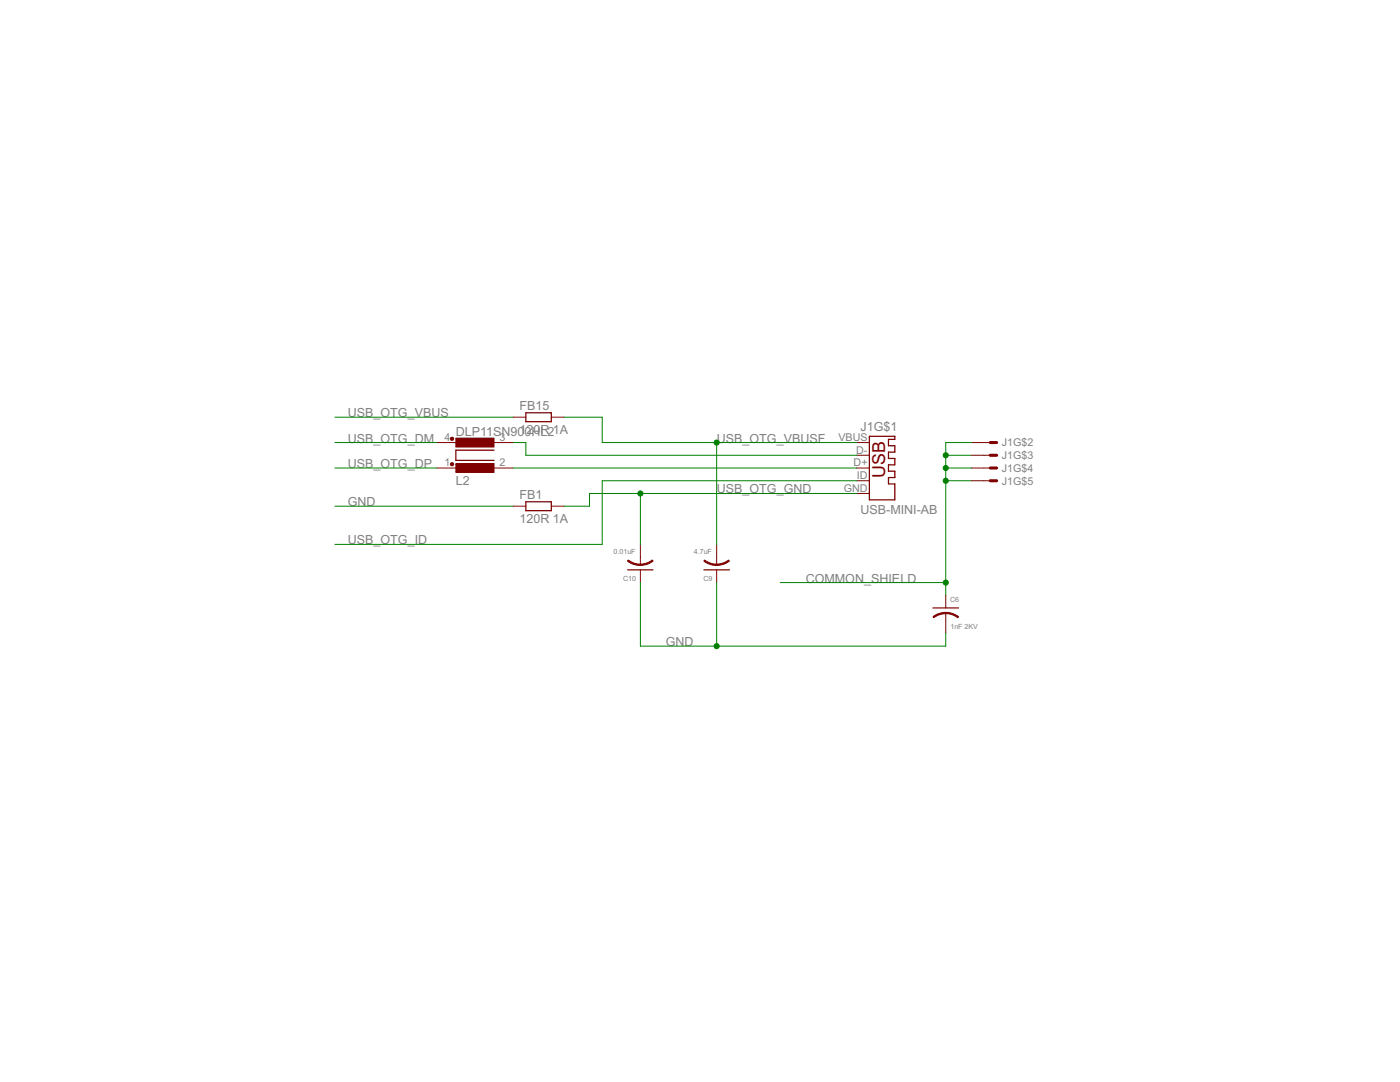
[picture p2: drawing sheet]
<svg xmlns="http://www.w3.org/2000/svg" width="279mm" height="216mm" viewBox="0 0 279 216" stroke-linecap="round" stroke-linejoin="round" font-family="sans-serif">
<g fill="#800000" stroke="#800000" stroke-width=".25">
<path d="M104.9 84.1h5.1z"/>
<path d="M104.9 82.4h5.1z"/>
<path d="M110 82.4v1.7z"/>
<path d="M104.9 82.4v1.7z"/>
<path d="M173.5 87.1h5.1z"/>
<path d="M173.5 87.1v12.6z"/>
<path d="M173.5 99.7h5.1z"/>
<path d="M178.6 87.1v.6z"/>
<path d="M177.3 87.7h1.3z"/>
<path d="M177.3 87.7v1.2z"/>
<path d="M177.3 88.9h1.3z"/>
<path d="M178.6 88.9v1.3z"/>
<path d="M177.3 90.2h1.3z"/>
<path d="M177.3 90.2v1.3z"/>
<path d="M177.3 91.5h1.3z"/>
<path d="M178.6 91.5v1.3z"/>
<path d="M177.3 92.8h1.3z"/>
<path d="M177.3 92.8v1.2z"/>
<path d="M177.3 94h1.3z"/>
<path d="M178.6 94v1.3z"/>
<path d="M177.3 95.3h1.3z"/>
<path d="M177.3 95.3v1.3z"/>
<path d="M177.3 96.6h1.3z"/>
<path d="M178.6 96.6v3.1z"/>
<path d="M140.5 113.7h5.1z"/>
<path d="M104.9 101.9h5.1z"/>
<path d="M104.9 100.1h5.1z"/>
<path d="M110 100.1v1.8z"/>
<path d="M104.9 100.1v1.8z"/>
<path d="M125.3 113.7h5z"/>
<path d="M91 91.9h7.6z"/>
<path d="M91 89.8v2.1z"/>
<path d="M91 89.8h7.6z"/>
<path d="M186.2 121.3h5.1z"/>
</g>
<g fill="#800000" stroke="#800000" stroke-width=".2">
<path d="M110 83.2h2.6z"/>
<path d="M102.4 83.2h2.5z"/>
<path d="M171 88.3h2.5z"/>
<path d="M171 90.8h2.5z"/>
<path d="M171 93.4h2.5z"/>
<path d="M171 95.9h2.5z"/>
<path d="M171 98.5h2.5z"/>
<path d="M193.8 88.3h2.6z"/>
<path d="M196.4 88.3h1.2z"/>
<path d="M193.8 90.8h2.6z"/>
<path d="M196.4 90.8h1.2z"/>
<path d="M193.8 93.4h2.6z"/>
<path d="M196.4 93.4h1.2z"/>
<path d="M193.8 95.9h2.6z"/>
<path d="M196.4 95.9h1.2z"/>
<path d="M143 111.2v1.5z"/>
<path d="M143 113.7v2.5z"/>
<path d="M143 108.6v2.6z"/>
<path d="M110 101h2.6z"/>
<path d="M102.4 101h2.5z"/>
<path d="M127.8 111.2v1.5z"/>
<path d="M127.8 113.7v2.5z"/>
<path d="M127.8 108.6v2.6z"/>
<path d="M97.3 93.4h5.1z"/>
<path d="M87.2 93.4h5z"/>
<path d="M87.2 88.3h5z"/>
<path d="M97.3 88.3h5.1z"/>
<path d="M188.7 122.3v1.5z"/>
<path d="M188.7 118.8v2.5z"/>
<path d="M188.7 123.8v2.6z"/>
<path d="M140.6 111.7l1.4 .7 1 .2v.2h-.8l-1-.4-.7-.4z" fill-rule="evenodd"/>
<path d="M143 112.6l1.5-.3 .9-.6 .2 .3-1.2 .6-1.4 .2z" fill-rule="evenodd"/>
<path d="M125.4 111.7l1.4 .7 1 .2v.2h-.8l-1.1-.4-.7-.4z" fill-rule="evenodd"/>
<path d="M127.8 112.6l1.5-.3 .9-.6 .1 .3-1.2 .6-1.3 .2z" fill-rule="evenodd"/>
<path d="M90 87.3h.4l.2 .2-.2 .3h-.4l-.1-.3z" fill-rule="evenodd"/>
<path d="M188.7 122.2l1.4 .2 1.2 .7-.1 .2-.9-.6-1.6-.3z" fill-rule="evenodd"/>
<path d="M186.2 123.1l1.2-.7 1.3-.2v.2l-1.5 .3-.8 .6z" fill-rule="evenodd"/>
<circle cx="90.2" cy="92.6" r=".33"/>
</g>
<g fill="#800000" stroke="#800000" stroke-width=".61">
<path d="M197.6 88.3h1.3z"/>
<path d="M197.6 90.8h1.3z"/>
<path d="M197.6 93.4h1.3z"/>
<path d="M197.6 95.9h1.3z"/>
</g>
<g fill="#800000" stroke="#800000" stroke-width=".2">
<path d="M91 92.5h7.6v1.8h-7.6z"/>
<path d="M91 87.4h7.6v1.8h-7.6z"/>
</g>
<g fill="#008000" stroke="#008000" stroke-width=".2">
<path d="M120.2 95.9h50.8z"/>
<path d="M120.2 95.9v12.7z"/>
<path d="M66.8 108.6h53.4z"/>
<path d="M66.8 101h35.6z"/>
<path d="M143 116.2v12.7z"/>
<path d="M127.8 128.9h15.2z"/>
<path d="M127.8 116.2v12.7z"/>
<path d="M188.7 126.4v2.5z"/>
<path d="M143 128.9h45.7z"/>
<path d="M66.8 83.2h35.6z"/>
<path d="M127.8 98.5h43.2z"/>
<path d="M127.8 98.5v10.1z"/>
<path d="M117.6 98.5h10.2z"/>
<path d="M117.6 98.5v2.5z"/>
<path d="M112.6 101h5z"/>
<path d="M143 88.3h28z"/>
<path d="M120.2 88.3h22.8z"/>
<path d="M120.2 83.2v5.1z"/>
<path d="M112.6 83.2h7.6z"/>
<path d="M143 88.3v20.3z"/>
<path d="M188.7 88.3v2.5z"/>
<path d="M188.7 90.8v2.6z"/>
<path d="M188.7 93.4h5.1z"/>
<path d="M188.7 93.4v2.5z"/>
<path d="M188.7 95.9v20.3z"/>
<path d="M155.7 116.2h33z"/>
<path d="M188.7 88.3h5.1z"/>
<path d="M188.7 90.8h5.1z"/>
<path d="M188.7 95.9h5.1z"/>
<path d="M188.7 116.2v2.6z"/>
<path d="M66.8 88.3h20.4z"/>
<path d="M66.8 93.4h20.4z"/>
<path d="M104.9 90.8h66.1z"/>
<path d="M104.9 88.3v2.5z"/>
<path d="M102.4 88.3h2.5z"/>
<path d="M102.4 93.4h68.6z"/>
<circle cx="143" cy="128.9" r=".51"/>
<circle cx="127.8" cy="98.5" r=".51"/>
<circle cx="143" cy="88.3" r=".51"/>
<circle cx="188.7" cy="93.4" r=".51"/>
<circle cx="188.7" cy="90.8" r=".51"/>
<circle cx="188.7" cy="95.9" r=".51"/>
<circle cx="188.7" cy="116.2" r=".51"/>
</g>
<text font-size="4" fill="#800000" x="176.7" y="95.3" transform="rotate(-90 176.7 95.3)">USB</text>
<g font-size="2.8" fill="#808080">
<text x="69.4" y="83.2">USB_OTG_VBUS</text>
<text x="103.7" y="81.7">FB15</text>
<text x="69.4" y="88.3">USB_OTG_DM</text>
<text x="91" y="87">DLP11SN90102HR</text>
<text x="106.5" y="86.5">0L21A</text>
<text x="143" y="88.3">USB_OTG_VBUSF</text>
<text x="171.7" y="86">J1G$1</text>
<text x="69.4" y="93.4">USB_OTG_DP</text>
<text x="69.4" y="101">GND</text>
<text x="91" y="96.7">L2</text>
<text x="103.7" y="99.5">FB1</text>
<text x="143" y="98.5">USB_OTG_GND</text>
<text x="103.7" y="104.3">120R 1A</text>
<text x="171.7" y="102.5">USB-MINI-AB</text>
<text x="69.4" y="108.6">USB_OTG_ID</text>
<text x="160.8" y="116.2">COMMON_SHIELD</text>
<text x="132.9" y="128.9">GND</text>
</g>
<g font-size="2.4" fill="#808080">
<text x="88.7" y="88">4</text>
<text x="99.7" y="88">3</text>
<text x="167.3" y="88">VBUS</text>
<text x="199.9" y="89.1">J1G$2</text>
<text x="88.7" y="93">1</text>
<text x="99.7" y="93">2</text>
<text x="170.4" y="93">D+</text>
<text x="170.9" y="90.5">D-</text>
<text x="171" y="95.6">ID</text>
<text x="199.9" y="91.6">J1G$3</text>
<text x="199.9" y="94.2">J1G$4</text>
<text x="168.4" y="98.1">GND</text>
<text x="199.9" y="96.7">J1G$5</text>
</g>
<g font-size="1.6" fill="#808080">
<text x="122.5" y="110.5">0.01uF</text>
<text x="138.5" y="110.5">4.7uF</text>
<text x="124.4" y="115.9">C10</text>
<text x="140.4" y="115.9">C9</text>
<text x="189.6" y="120.1">C6</text>
<text x="189.7" y="125.5">1nF 2KV</text>
</g>
</svg>
